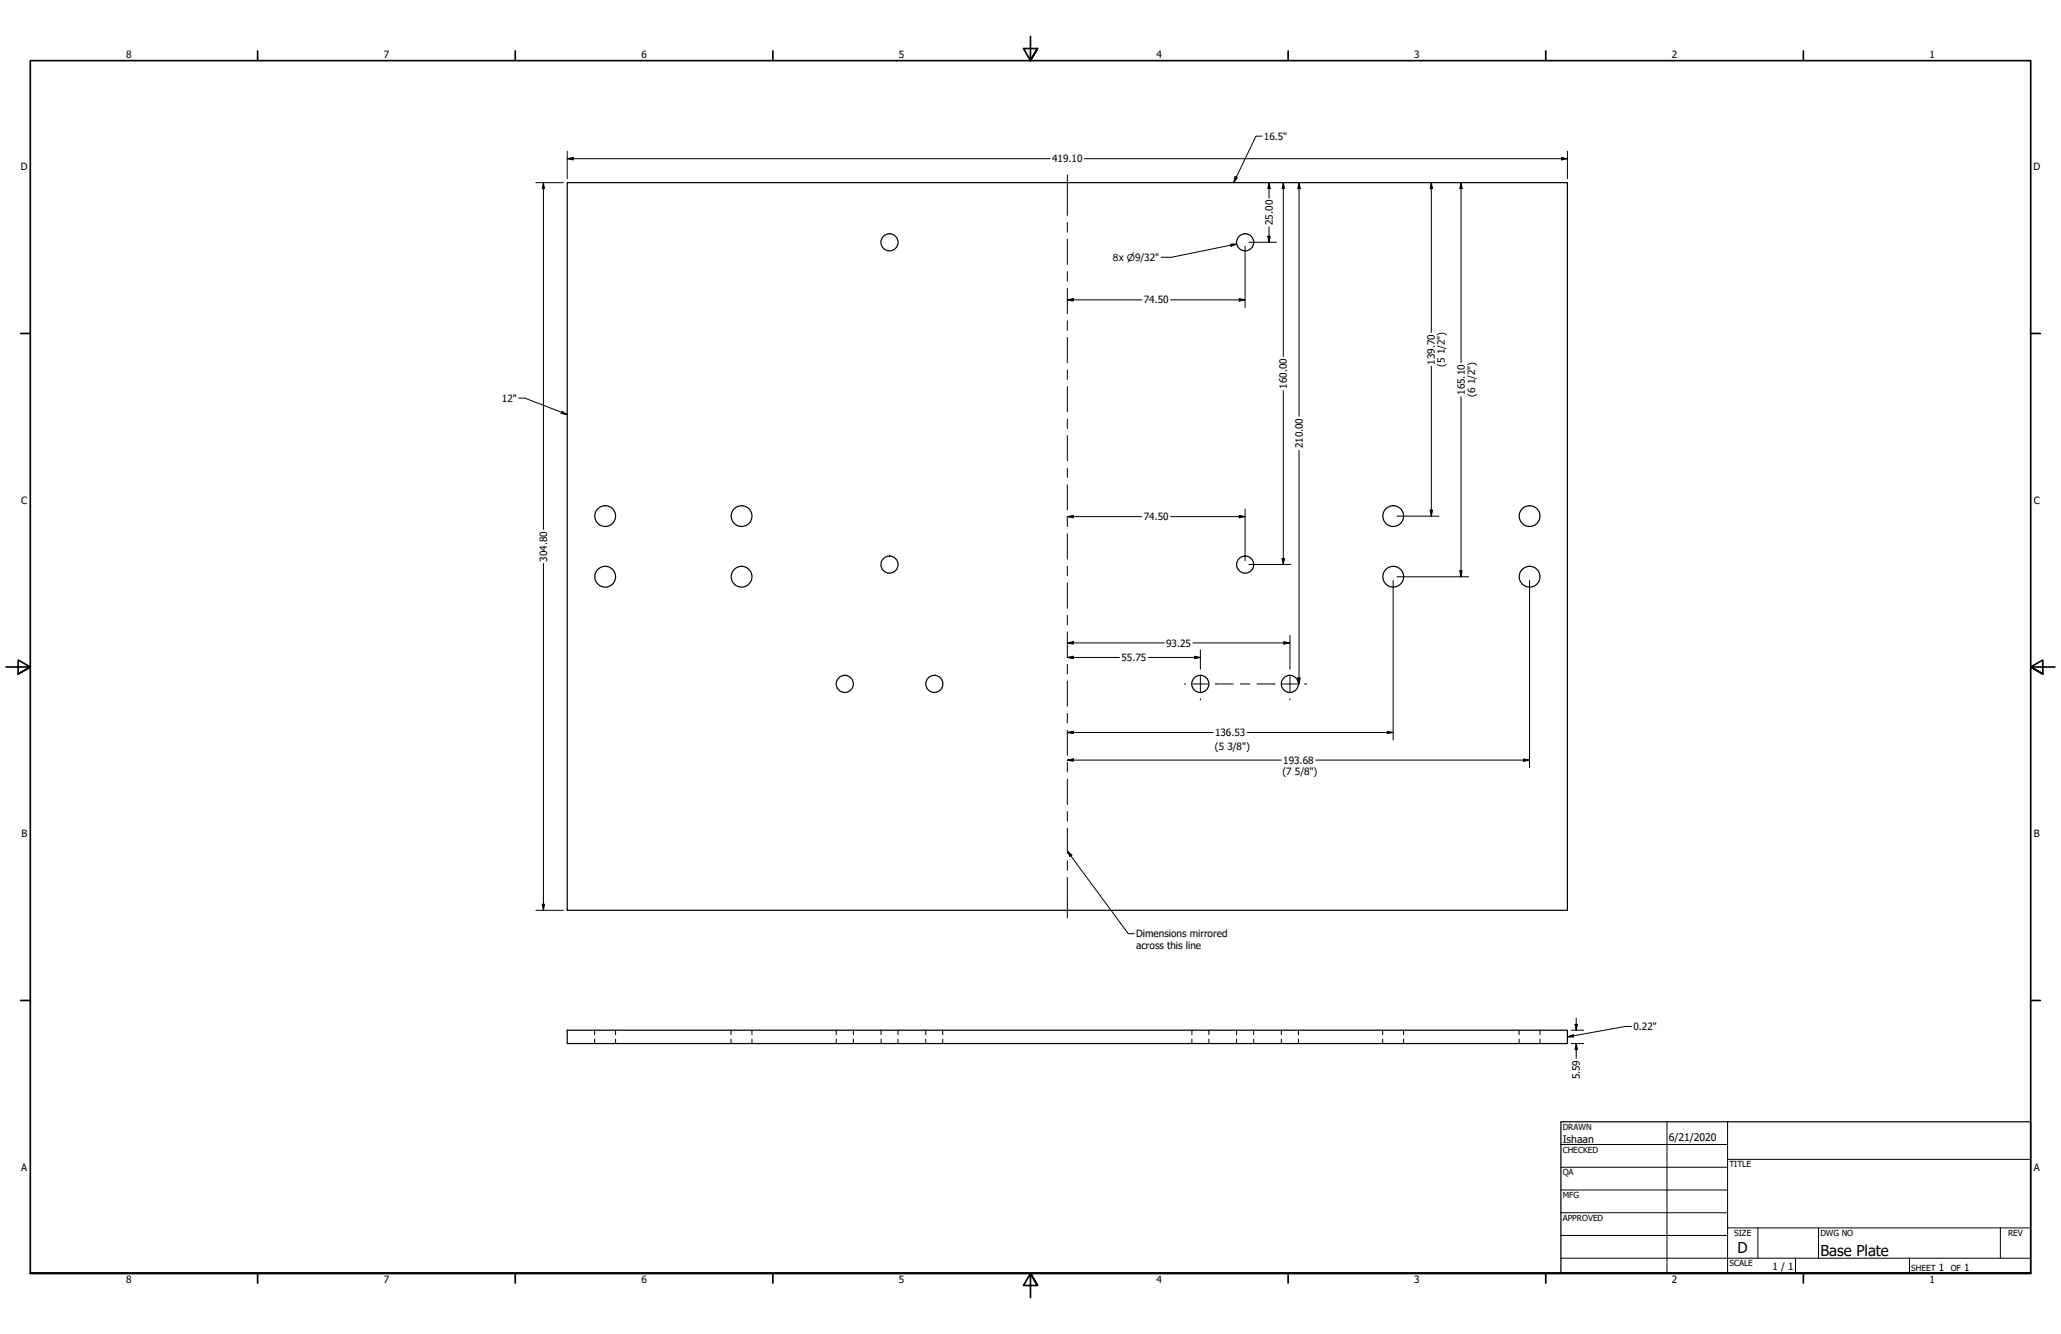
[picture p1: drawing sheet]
<svg xmlns="http://www.w3.org/2000/svg" width="864mm" height="559mm" viewBox="0 0 864 559" stroke-linecap="round" stroke-linejoin="round" font-family="sans-serif">
<!-- layer: Hidden (ANSI) -->
<g fill="none" stroke="#000" stroke-width=".42">
<path d="M249.2 431.5v2M249.2 435.3v1.8M257.9 431.5v2M257.9 435.3v1.8M306.3 431.5v2M306.3 435.3v1.8M315.1 431.5v2M315.1 435.3v1.8M350.4 431.5v2M350.4 435.3v1.8M357.6 431.5v2M357.6 435.3v1.8"/>
<path d="M369.2 431.5v2M369.2 435.3v1.8M376.3 431.5v2M376.3 435.3v1.8M387.9 431.5v2M387.9 435.3v1.8M395 431.5v2M395 435.3v1.8M499.4 431.5v2M499.4 435.3v1.8M506.5 431.5v2M506.5 435.3v1.8"/>
<path d="M518.2 431.5v2M518.2 435.3v1.8M525.3 431.5v2M525.3 435.3v1.8M536.9 431.5v2M536.9 435.3v1.8M544.1 431.5v2M544.1 435.3v1.8M579.4 431.5v2M579.4 435.3v1.8M588.1 431.5v2M588.1 435.3v1.8"/>
<path d="M636.5 431.5v2M636.5 435.3v1.8M645.3 431.5v2M645.3 435.3v1.8"/>
</g>
<!-- layer: Visible (ANSI) -->
<g fill="none" stroke="#000" stroke-width=".51">
<path d="M237.7 76.5h419.1v304.8h-419.1zM237.7 431.5h419.1v5.6h-419.1z"/>
<circle cx="372.7" cy="101.5" r="3.6"/>
<circle cx="521.7" cy="101.5" r="3.6"/>
<circle cx="253.6" cy="216.2" r="4.4"/>
<circle cx="310.7" cy="216.2" r="4.4"/>
<circle cx="583.8" cy="216.2" r="4.4"/>
<circle cx="640.9" cy="216.2" r="4.4"/>
<circle cx="372.7" cy="236.5" r="3.6"/>
<circle cx="521.7" cy="236.5" r="3.6"/>
<circle cx="253.6" cy="241.6" r="4.4"/>
<circle cx="310.7" cy="241.6" r="4.4"/>
<circle cx="583.8" cy="241.6" r="4.4"/>
<circle cx="640.9" cy="241.6" r="4.4"/>
<circle cx="354" cy="286.5" r="3.6"/>
<circle cx="391.5" cy="286.5" r="3.6"/>
<circle cx="503" cy="286.5" r="3.6"/>
<circle cx="540.5" cy="286.5" r="3.6"/>
</g>
<!-- layer: Border (ANSI) -->
<g fill="none" stroke="#000" stroke-width=".7">
<path d="M431.8 15.2v10.2l-2.9-5.1h5.8l-2.9 5.1 2.9-5.1M107.9 21.3v4.1M215.9 21.3v4.1M323.8 21.3v4.1M539.8 21.3v4.1M647.7 21.3v4.1M755.6 21.3v4.1M8.6 139.7h4.1M850.9 139.7h4.1M2.5 279.4h10.2l-5.1-2.9v5.8l5.1-2.9-5.1 2.9M861.1 279.4h-10.2l5.1-2.9v5.8l-5.1-2.9 5.1 2.9M8.6 419.1h4.1"/>
<path d="M850.9 419.1h4.1M12.7 533.4v-508h838.2v508h-838.2h838.2M107.9 533.4v4.1M215.9 533.4v4.1M323.8 533.4v4.1M434.7 538.5l-2.9-5.1 2.9 5.1h-5.8l2.9-5.1v10.2M539.8 533.4v4.1M647.7 533.4v4.1M755.6 533.4v4.1"/>
</g>
<!-- layer: Title (ANSI) -->
<g fill="none" stroke="#000" stroke-width=".42">
<path d="M654 479.4h69.9M698.5 469.9v63.5M723.9 469.9v63.5M654 488.9h69.9M654 498.5h69.9M723.9 485.6h127M654 508h69.9M654 517.5h69.9M723.9 514.3h127M736.6 514.3v12.7M762 514.3v12.7M838.2 514.3v12.7"/>
<path d="M654 527h196.9M752.3 527v6.4M800.1 527v6.4"/>
</g>
<path d="M654 469.9h196.9v63.5h-196.9z" fill="none" stroke="#000" stroke-width=".51"/>
<!-- layer: Dimension (ANSI) -->
<g fill="none" stroke="#000" stroke-width=".42">
<path d="M224.5 76.5h11.6M227.7 76.5l.5 2.5h-1zM227.7 76.5v145.2M237.7 66.5l2.5-.5v1zM237.7 66.5h202.4M237.7 63.3v11.6M454.4 66.5h202.4M531.7 76.5l.6 2.5h-1.1zM531.7 76.5v6.5M537.7 76.5l.5 2.5h-1zM537.7 76.5v72.9M544.3 76.5l.5 2.5h-1z"/>
<path d="M544.3 76.5v97.9M599.8 76.5l.5 2.5h-1.1zM599.8 76.5v62.7M612.2 76.5l.4 2.5h-.9zM612.2 76.5v75.4M654.3 66l2.5 .5-2.5 .5zM656.8 63.3v11.6M531.2 99h1.1l-.6 2.5zM531.7 95v6.5M521.7 103.1v25.7M523.3 101.5h11.6M447.2 125.6l2.5-.5v1z"/>
<path d="M447.2 125.6h31.3M490.5 125.6h31.2M519.2 125.1l2.5 .5-2.5 .5zM599.8 153.5v62.7M537.7 163.6v72.9M612.2 166.2v75.4M544.3 188.7v97.8M447.2 216.4l2.5-.5v1zM447.2 216.4h31.3M490.5 216.4h31.2M519.2 215.9l2.5 .5-2.5 .5zM521.7 213.2v21.7"/>
<path d="M585.3 216.2h17.6M599.2 213.7h1.1l-.5 2.5zM227.7 236v145.3M523.3 236.5h17.6M537.2 234h1l-.5 2.5zM611.7 239.1h.9l-.4 2.5zM583.8 243.2v66.8M585.3 241.6h30.1M640.9 243.2v78.4M447.2 275.4l2.5-.5v1zM447.2 269.3l2.5-.5v1zM447.2 275.4h21.9"/>
<path d="M447.2 269.3h40.7M481.1 275.4h21.9M499.9 269.3h40.6M500.5 274.9l2.5 .5-2.5 .5zM503 272.2v7.6M538 268.8l2.5 .5-2.5 .5zM540.5 266.1v13.7M543.8 284h1l-.5 2.5zM547.2 286.5h.3M447.2 306.8l2.5-.5v1zM447.2 318.4l2.5-.5v1zM447.2 306.8h61.1"/>
<path d="M447.2 318.4h89.7M522.7 306.8h61.1M551.2 318.4h89.7M581.3 306.3l2.5 .5-2.5 .5zM638.4 317.9l2.5 .5-2.5 .5zM227.2 378.8h1l-.5 2.5zM224.5 381.3h11.6M658.4 431.5h5.2M658.4 437.1h5.2M660 429.1h1l-.5 2.4zM660.5 437.1l.5 2.6h-1zM660.5 426.5v5"/>
<path d="M660.5 437.1v6.2"/>
</g>
<g fill="#000">
<path d="M227.7 76.5l.5 2.5h-1z" fill-rule="evenodd"/>
<path d="M237.7 66.5l2.5-.5v1z" fill-rule="evenodd"/>
<path d="M531.7 76.5l.6 2.5h-1.1z" fill-rule="evenodd"/>
<path d="M537.7 76.5l.5 2.5h-1z" fill-rule="evenodd"/>
<path d="M544.3 76.5l.5 2.5h-1z" fill-rule="evenodd"/>
<path d="M599.8 76.5l.5 2.5h-1.1z" fill-rule="evenodd"/>
<path d="M612.2 76.5l.4 2.5h-.9z" fill-rule="evenodd"/>
<path d="M654.3 66l2.5 .5-2.5 .5z" fill-rule="evenodd"/>
<path d="M531.2 99h1.1l-.6 2.5z" fill-rule="evenodd"/>
<path d="M447.2 125.6l2.5-.5v1z" fill-rule="evenodd"/>
<path d="M519.2 125.1l2.5 .5-2.5 .5z" fill-rule="evenodd"/>
<path d="M447.2 216.4l2.5-.5v1z" fill-rule="evenodd"/>
<path d="M519.2 215.9l2.5 .5-2.5 .5z" fill-rule="evenodd"/>
<path d="M599.2 213.7h1.1l-.5 2.5z" fill-rule="evenodd"/>
<path d="M537.2 234h1l-.5 2.5z" fill-rule="evenodd"/>
<path d="M611.7 239.1h.9l-.4 2.5z" fill-rule="evenodd"/>
<path d="M447.2 275.4l2.5-.5v1z" fill-rule="evenodd"/>
<path d="M447.2 269.3l2.5-.5v1z" fill-rule="evenodd"/>
<path d="M500.5 274.9l2.5 .5-2.5 .5z" fill-rule="evenodd"/>
<path d="M538 268.8l2.5 .5-2.5 .5z" fill-rule="evenodd"/>
<path d="M543.8 284h1l-.5 2.5z" fill-rule="evenodd"/>
<path d="M447.2 306.8l2.5-.5v1z" fill-rule="evenodd"/>
<path d="M447.2 318.4l2.5-.5v1z" fill-rule="evenodd"/>
<path d="M581.3 306.3l2.5 .5-2.5 .5z" fill-rule="evenodd"/>
<path d="M638.4 317.9l2.5 .5-2.5 .5z" fill-rule="evenodd"/>
<path d="M227.2 378.8h1l-.5 2.5z" fill-rule="evenodd"/>
<path d="M660 429.1h1l-.5 2.4z" fill-rule="evenodd"/>
<path d="M660.5 437.1l.5 2.6h-1z" fill-rule="evenodd"/>
</g>
<!-- layer: Symbol (ANSI) -->
<path d="M528.8 57h-2.5l-9.4 19.5M517.5 74l1 .5-1.6 2zM515.7 102.2h2.5l-2.3 1zM518.2 102.2l-27.3 5.6h-4.4M217.4 166.8h2.4l17.9 6.9M235.5 172.3l2.2 1.4-2.6-.5zM447.4 356.7l.9 2.1 .8-.6-1.7-1.6 25.4 34.5h2.4M656.8 434.3l2.3-.8 .2 .9zM683.6 430h-2.4l-24.4 4.3" fill="none" stroke="#000" stroke-width=".42"/>
<g fill="#000">
<path d="M517.5 74l1 .5-1.6 2z" fill-rule="evenodd"/>
<path d="M515.7 102.2h2.5l-2.3 1z" fill-rule="evenodd"/>
<path d="M235.5 172.3l2.2 1.4-2.6-.5z" fill-rule="evenodd"/>
<path d="M447.2 356.5l1.9 1.7-.8 .6z" fill-rule="evenodd"/>
<path d="M656.8 434.3l2.3-.8 .2 .9z" fill-rule="evenodd"/>
</g>
<!-- layer: Centerline (ANSI) -->
<g fill="none" stroke="#000" stroke-width=".42">
<path d="M447.2 73.3v16.9M447.2 93.2v4M447.2 100.2v10.6M447.2 113.8v4M447.2 120.8v10.6M447.2 134.4v4M447.2 141.4v10.6M447.2 154.9v4M447.2 161.9v10.6M447.2 175.5v4M447.2 182.5v10.5M447.2 196.1v3.9"/>
<path d="M447.2 203.1v10.5M447.2 216.6v4M447.2 223.6v10.6M447.2 237.2v4M447.2 244.2v10.6M447.2 257.7v4M447.2 264.7v10.6M447.2 278.3v4M447.2 285.3v10.5M447.2 298.9v3.9M496.3 286.5h.5M499.8 286.5h6.4"/>
<path d="M509.1 286.5h7.7M519.7 286.5h4M526.7 286.5h7.6M537.3 286.5h6.4M546.7 286.5h.5M447.2 305.9v10.5M447.2 319.4v4M447.2 326.4v10.6M447.2 340v4M447.2 347v10.6M447.2 360.6v4M447.2 367.5v17"/>
</g>
<!-- layer: Center Mark (ANSI) -->
<path d="M503 279.8v.6M540.5 279.8v.6M503 283.3v6.4M503 292.7v.5M540.5 283.3v6.4M540.5 292.7v.5" fill="none" stroke="#000" stroke-width=".42"/>
<g font-size="6.3">
<text x="728.1" y="524.9">D</text>
<text x="762.8" y="526.2">Base Plate</text>
</g>
<g font-size="4.4">
<text x="654.8" y="478.6">Ishaan</text>
<text x="699.3" y="478">6/21/2020</text>
</g>
<g font-size="4.2">
<text x="52.8" y="24.4">8</text>
<text x="160.8" y="24.4">7</text>
<text x="268.7" y="24.4">6</text>
<text x="376.7" y="24.4">5</text>
<text x="484.6" y="24.4">4</text>
<text x="592.6" y="24.4">3</text>
<text x="700.5" y="24.4">2</text>
<text x="808.5" y="24.4">1</text>
<text x="529.6" y="58.5">16.5&quot;</text>
<text x="8.8" y="71.4">D</text>
<text x="440.9" y="68">419.10</text>
<text x="852" y="71.4">D</text>
<text x="533.3" y="94.2" transform="rotate(-90 533.3 94.2)">25.00</text>
<text x="479.3" y="127.1">74.50</text>
<text x="605.5" y="148.4" transform="rotate(-90 605.5 148.4)">1/2&quot;)</text>
<text x="601.3" y="152.7" transform="rotate(-90 601.3 152.7)">139.70</text>
<text x="605.5" y="153.6" transform="rotate(-90 605.5 153.6)">(5</text>
<text x="618.1" y="161" transform="rotate(-90 618.1 161)">1/2&quot;)</text>
<text x="539.2" y="162.9" transform="rotate(-90 539.2 162.9)">160.00</text>
<text x="613.7" y="165.4" transform="rotate(-90 613.7 165.4)">165.10</text>
<text x="618.1" y="166.2" transform="rotate(-90 618.1 166.2)">(6</text>
<text x="210.3" y="168.3">12&quot;</text>
<text x="545.8" y="187.8" transform="rotate(-90 545.8 187.8)">210.00</text>
<text x="8.9" y="211.1">C</text>
<text x="852.2" y="211.1">C</text>
<text x="479.3" y="217.9">74.50</text>
<text x="229.2" y="235.3" transform="rotate(-90 229.2 235.3)">304.80</text>
<text x="488.6" y="270.8">93.25</text>
<text x="469.9" y="276.9">55.75</text>
<text x="509.1" y="308.4">136.53</text>
<text x="509.1" y="314">(5</text>
<text x="514.3" y="314">3/8&quot;)</text>
<text x="537.7" y="319.9">193.68</text>
<text x="537.4" y="324.8">(7</text>
<text x="542.6" y="324.8">5/8&quot;)</text>
<text x="9" y="350.8">B</text>
<text x="852.2" y="350.8">B</text>
<text x="476.1" y="392.7">Dimensions mirrored</text>
<text x="476.1" y="397.7">across this line</text>
<text x="684.5" y="431.5">0.22&quot;</text>
<text x="662" y="452.2" transform="rotate(-90 662 452.2)">5.59</text>
<text x="8.9" y="490.5">A</text>
<text x="852.2" y="490.5">A</text>
<text x="742.8" y="532">1 / 1</text>
<text x="812.4" y="532.6">1</text>
<text x="823" y="532.6">1</text>
<text x="52.8" y="537.5">8</text>
<text x="160.8" y="537.5">7</text>
<text x="268.7" y="537.5">6</text>
<text x="376.7" y="537.5">5</text>
<text x="484.6" y="537.5">4</text>
<text x="592.6" y="537.5">3</text>
<text x="700.5" y="537.5">2</text>
<text x="808.5" y="537.5">1</text>
</g>
<text font-size="4" x="466" y="109.3">8x ⌀9/32&quot;</text>
<g font-size="3.5">
<text x="654.8" y="473.2">DRAWN</text>
<text x="654.8" y="482.8">CHECKED</text>
<text x="724.7" y="488.9">TITLE</text>
<text x="654.8" y="492.3">QA</text>
<text x="654.8" y="501.8">MFG</text>
<text x="654.8" y="511.4">APPROVED</text>
<text x="726.7" y="517.7">SIZE</text>
<text x="762.8" y="517.7">DWG NO</text>
<text x="841.4" y="517.7">REV</text>
<text x="724.7" y="530.4">SCALE</text>
<text x="800.9" y="532.6">SHEET</text>
<text x="817.4" y="532.6">OF</text>
</g>
</svg>
